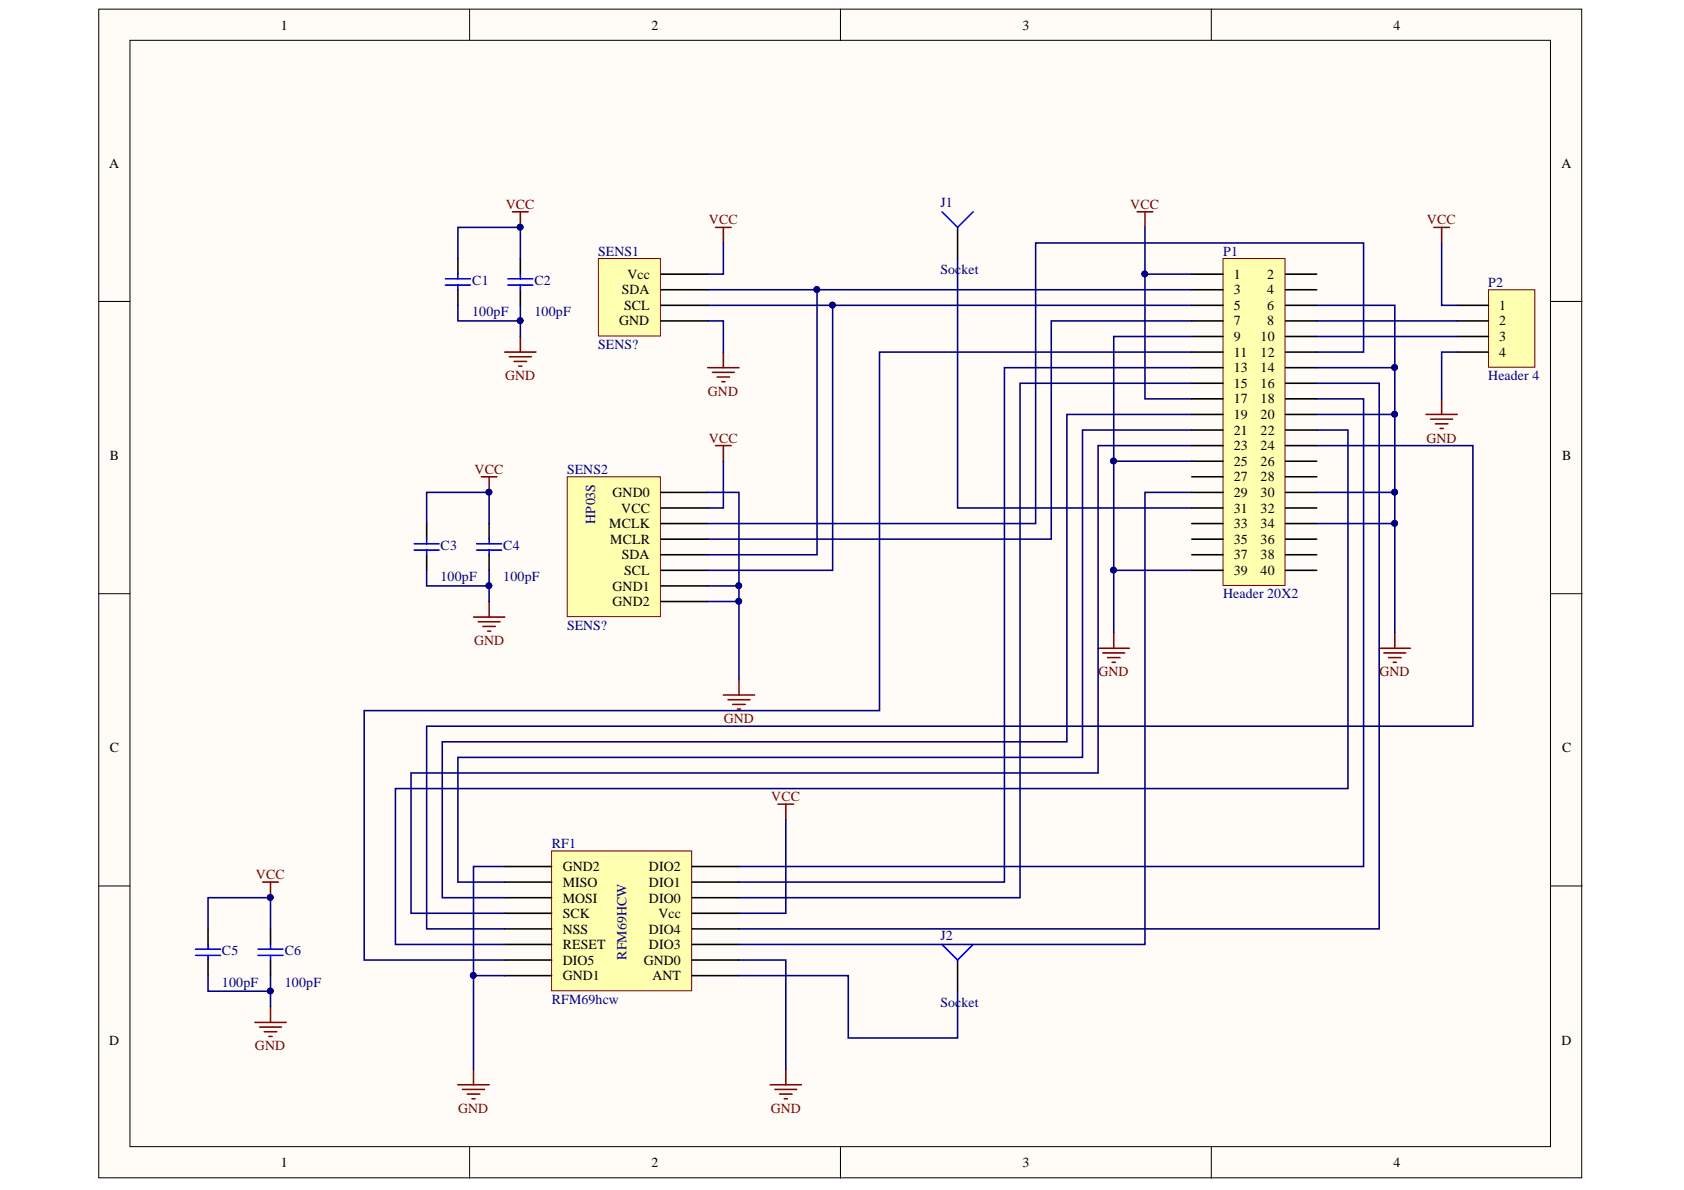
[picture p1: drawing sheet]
<svg xmlns="http://www.w3.org/2000/svg" width="297mm" height="210mm" viewBox="0 0 297 210" stroke-linecap="round" stroke-linejoin="round" font-family="sans-serif">
<g fill="#fffcf8" stroke="#000" stroke-width=".18">
<path d="M17.4 1.6h261.6v206.2h-261.6z"/>
<path d="M22.9 7.1h250.6v195.2h-250.6z"/>
</g>
<path d="M82.8 1.6v5.5M148.2 1.6v5.5M213.7 1.6v5.5M17.4 53.2h5.5M273.6 53.2h5.5M17.4 104.7h5.5M273.6 104.7h5.5M17.4 156.3h5.5M273.6 156.3h5.5M82.8 202.3v5.5M148.2 202.3v5.5M213.7 202.3v5.5" fill="none" stroke="#000" stroke-width=".18"/>
<path d="M215.7 45.6h11v57.7h-11z" fill="#ffffb0" stroke="#800000" stroke-width=".18"/>
<g fill="none" stroke="#000" stroke-width=".28">
<path d="M210.2 48.4h5.5M210.2 51.1h5.5M210.2 53.9h5.5M210.2 56.6h5.5M210.2 59.4h5.5M226.7 48.4h5.6M226.7 51.1h5.6M226.7 53.9h5.6M226.7 56.6h5.6M226.7 59.4h5.6M210.2 62.1h5.5M210.2 64.9h5.5"/>
<path d="M210.2 67.6h5.5M210.2 70.4h5.5M210.2 73.1h5.5M210.2 75.9h5.5M210.2 78.6h5.5M226.7 62.1h5.6M226.7 64.9h5.6M226.7 67.6h5.6M226.7 70.4h5.6M226.7 73.1h5.6M226.7 75.9h5.6M226.7 78.6h5.6"/>
<path d="M210.2 81.4h5.5M210.2 84.1h5.5M210.2 86.9h5.5M210.2 89.6h5.5M210.2 92.4h5.5M210.2 95.1h5.5M210.2 97.9h5.5M226.7 81.4h5.6M226.7 84.1h5.6M226.7 86.9h5.6M226.7 89.6h5.6M226.7 92.4h5.6"/>
<path d="M226.7 95.1h5.6M226.7 97.9h5.6M210.2 100.6h5.5M226.7 100.6h5.6"/>
</g>
<path d="M105.6 45.6h10.9v13.7h-10.9z" fill="#ffffb0" stroke="#800000" stroke-width=".18"/>
<path d="M116.6 51.1h8.2M116.6 53.9h8.2M116.6 56.6h8.2M116.6 48.4h8.2" fill="none" stroke="#000" stroke-width=".28"/>
<path d="M100 84.1h16.5v24.7h-16.5z" fill="#ffffb0" stroke="#800000" stroke-width=".18"/>
<path d="M116.6 97.9h8.2M116.6 95.1h8.2M116.6 92.4h8.2M116.6 89.6h8.2M116.6 86.9h8.2M116.6 100.6h8.2M116.6 103.3h8.2M116.6 106.1h8.2" fill="none" stroke="#000" stroke-width=".28"/>
<path d="M97.3 150.1h24.7v24.7h-24.7z" fill="#ffffb0" stroke="#800000" stroke-width=".18"/>
<g fill="none" stroke="#000" stroke-width=".28">
<path d="M89 152.8h8.3M89 155.6h8.3M89 158.3h8.3M122.1 152.8h8.2M122.1 155.6h8.2M122.1 158.3h8.2M89 161.1h8.3M89 163.8h8.3M89 166.6h8.3M89 169.3h8.3M89 172.1h8.3M122.1 161.1h8.2"/>
<path d="M122.1 163.8h8.2M122.1 166.6h8.2M122.1 169.3h8.2M122.1 172.1h8.2"/>
</g>
<g fill="none" stroke="#800000" stroke-width=".28">
<path d="M200.6 37.4h2.7M202 37.4v2.7M126.2 40.1h2.8M127.6 40.1v2.8M124.8 64.9h5.5M125.7 65.7h3.8M126.2 78.6h2.8M126.5 66.5h2.2M127.3 67.3h.6M127.6 62.1v2.8M127.6 78.6v2.8M130.3 119.8v2.8"/>
<path d="M193.7 114.3h5.5M194.5 115.2h3.9M195.3 116h2.3M196.2 116.8h.5M196.4 111.6v2.7M243.3 114.3h5.5M244.1 115.2h3.9M244.9 116h2.2M245.8 116.8h.5M246 111.6v2.7M127.6 122.6h5.5M128.4 123.4h3.9"/>
<path d="M129.2 124.2h2.2M130.1 125.1h.5M137.2 141.8h2.8M138.6 141.8v2.8M80.8 191.3h5.5M81.6 192.2h3.8M82.4 193h2.2M83.2 193.8h.6M83.5 188.6v2.7M135.9 191.3h5.5M136.7 192.2h3.8M137.5 193h2.2"/>
<path d="M138.3 193.8h.6M138.6 188.6v2.7"/>
</g>
<path d="M262.6 51.1h8.1v13.7h-8.1z" fill="#ffffb0" stroke="#800000" stroke-width=".18"/>
<g fill="none" stroke="#000" stroke-width=".28">
<path d="M80.8 45.6v2.8M80.8 51.1v2.8M91.8 45.6v2.8M91.8 51.1v2.8M168.9 40.1v5.5M257 53.9h5.6M257 56.6h5.6M257 59.4h5.6M257 62.1h5.6M75.3 92.4v2.7M75.3 97.9v2.7M86.3 92.4v2.7"/>
<path d="M86.3 97.9v2.7M36.7 163.8v2.8M36.7 169.3v2.8M47.7 163.8v2.8M47.7 169.3v2.8M168.9 169.3v5.5"/>
</g>
<g fill="none" stroke="#800000" stroke-width=".28">
<path d="M90.4 37.4h2.8M91.8 37.4v2.7M91.8 59.4v2.7M252.9 40.1h2.8M254.3 40.1v2.8M89 62.1h5.5M89.9 62.9h3.8M90.7 63.8h2.2M91.5 64.6h.6M251.5 73.1h5.5M252.4 73.9h3.8M253.2 74.8h2.2"/>
<path d="M254 75.6h.6M254.3 70.4v2.7M84.9 84.1h2.8M86.3 84.1v2.8M83.5 108.8h5.5M84.3 109.7h3.9M85.2 110.5h2.2M86 111.3h.6M86.3 106.1v2.7M46.3 155.6h2.8M47.7 155.6v2.7M47.7 177.6v2.7"/>
<path d="M45 180.3h5.5M45.8 181.2h3.8M46.6 182h2.2M47.4 182.8h.6"/>
</g>
<g fill="none" stroke="#00f" stroke-width=".28">
<path d="M166.2 37.4l2.7 2.7 2.8-2.7M78.6 49.2h4.4M78.6 50.3h4.4M80.8 48.4v.8M80.8 50.3v.8M89.6 49.2h4.4M89.6 50.3h4.4M91.8 48.4v.8M91.8 50.3v.8M73.1 95.9h4.4M73.1 97h4.4M75.3 95.1v.8"/>
<path d="M75.3 97v.9M84.1 95.9h4.4M84.1 97h4.4M86.3 95.1v.8M86.3 97v.9M34.5 167.4h4.4M34.5 168.5h4.4M36.7 166.6v.8M36.7 168.5v.8M45.5 167.4h4.4M45.5 168.5h4.4M47.7 166.6v.8"/>
<path d="M47.7 168.5v.8M166.2 166.6l2.7 2.7 2.8-2.7"/>
</g>
<g fill="none" stroke="#000080" stroke-width=".28">
<path d="M80.8 53.9v2.7h11M80.8 45.6v-5.5h11v5.5M91.8 53.9v5.5M124.8 51.1h85.4M124.8 53.9h85.4M124.8 56.6h2.8v5.5M127.6 42.9v5.5h-2.8M144.1 51.1v46.8h-19.3M146.9 53.9v46.7h-22.1M168.9 45.6v44h41.3M202 40.1v8.3h8.2M202 48.4v22h8.2"/>
<path d="M210.2 59.4h-13.8v22M210.2 56.6h-24.8v38.5h-60.6M232.3 53.9h13.7v11M232.3 56.6h24.7M232.3 59.4h24.7M254.3 42.9v11h2.7M210.2 73.1h-22v57.7h-110.2v27.5h11M210.2 75.9h-19.3v57.7h-110.1v22h8.2M210.2 78.6h-16.5v57.7h-121.2v24.8h16.5M210.2 67.6h-30.3v90.7h-49.6M210.2 64.9h-33v90.7h-46.9M210.2 62.1h-55.1v63.2h-90.9v44h24.8"/>
<path d="M232.3 73.1h13.7v13.8M232.3 64.9h13.7v8.2M232.3 62.1h8.2v-19.2h-57.8v49.5h-57.9M232.3 78.6h27.5v49.5h-184.5v35.7h13.7M232.3 75.9h5.5v63.2h-168.1v27.5h19.3M232.3 70.4h8.2v82.4h-110.2M232.3 67.6h11v96.2h-113M257 62.1h-2.7v8.3M75.3 92.4v-5.5h11v5.5M124.8 86.9h5.5v32.9M127.6 81.4v8.2h-2.8M210.2 81.4h-13.8v19.2"/>
<path d="M210.2 86.9h-8.2v79.7h-71.7M232.3 92.4h13.7v19.2M232.3 86.9h13.7v5.5M75.3 100.6v2.7h11M86.3 100.6v5.5M124.8 103.3h5.5M124.8 106.1h5.5M210.2 100.6h-13.8v11M89 152.8h-5.5v19.3M138.6 144.6v16.5h-8.3M36.7 172.1v2.7h11M36.7 163.8v-5.5h11v5.5"/>
<path d="M47.7 172.1v5.5M89 172.1h-5.5v16.5M130.3 169.3h8.3v19.3M130.3 172.1h19.3v11h19.3v-8.3"/>
</g>
<g fill="#000080" stroke="#000080" stroke-width=".18">
<circle cx="201.9" cy="48.3" r=".51"/>
<circle cx="196.4" cy="100.6" r=".51"/>
<circle cx="196.4" cy="81.3" r=".51"/>
<circle cx="246" cy="92.3" r=".51"/>
<circle cx="246" cy="86.8" r=".51"/>
<circle cx="246" cy="73.1" r=".51"/>
<circle cx="246" cy="64.8" r=".51"/>
<circle cx="144.1" cy="51.1" r=".51"/>
<circle cx="146.8" cy="53.8" r=".51"/>
<circle cx="130.3" cy="106.1" r=".51"/>
<circle cx="130.3" cy="103.3" r=".51"/>
<circle cx="83.5" cy="172" r=".51"/>
<circle cx="91.7" cy="40.1" r=".51"/>
<circle cx="91.7" cy="56.6" r=".51"/>
<circle cx="86.2" cy="86.8" r=".51"/>
<circle cx="86.2" cy="103.3" r=".51"/>
<circle cx="47.7" cy="158.3" r=".51"/>
<circle cx="47.7" cy="174.8" r=".51"/>
</g>
<g font-size="2.4">
<text x="49.5" y="5.2">1</text>
<text x="114.9" y="5.2">2</text>
<text x="180.3" y="5.2">3</text>
<text x="245.8" y="5.2">4</text>
<text x="19.3" y="29.6">A</text>
<text x="275.5" y="29.6">A</text>
<text x="109.7" y="51.9">SDA</text>
<text x="110.7" y="49.2">Vcc</text>
<text x="217.6" y="49.2">1</text>
<text x="217.6" y="51.9">3</text>
<text x="223.5" y="49.2">2</text>
<text x="223.5" y="51.9">4</text>
<text x="109.2" y="57.4">GND</text>
<text x="110.1" y="54.7">SCL</text>
<text x="217.6" y="54.7">5</text>
<text x="217.6" y="57.4">7</text>
<text x="223.5" y="54.7">6</text>
<text x="223.5" y="57.4">8</text>
<text x="264.5" y="54.7">1</text>
<text x="264.5" y="57.4">2</text>
<text x="217.6" y="60.2">9</text>
<text x="217.6" y="63">11</text>
<text x="217.6" y="65.7">13</text>
<text x="222.4" y="60.2">10</text>
<text x="222.4" y="63">12</text>
<text x="222.4" y="65.7">14</text>
<text x="264.5" y="60.2">3</text>
<text x="264.5" y="63">4</text>
<text x="217.6" y="68.5">15</text>
<text x="217.6" y="71.2">17</text>
<text x="222.4" y="68.5">16</text>
<text x="222.4" y="71.2">18</text>
<text x="217.6" y="73.9">19</text>
<text x="217.6" y="76.6">21</text>
<text x="222.4" y="73.9">20</text>
<text x="222.4" y="76.6">22</text>
<text x="19.4" y="81.1">B</text>
<text x="217.6" y="79.4">23</text>
<text x="217.6" y="82.2">25</text>
<text x="222.4" y="79.4">24</text>
<text x="222.4" y="82.2">26</text>
<text x="275.5" y="81.1">B</text>
<text x="108.1" y="87.7">GND0</text>
<text x="217.6" y="84.9">27</text>
<text x="217.6" y="87.7">29</text>
<text x="222.4" y="84.9">28</text>
<text x="222.4" y="87.7">30</text>
<text x="107.5" y="93.2">MCLK</text>
<text x="107.6" y="95.9">MCLR</text>
<text x="109.6" y="90.4">VCC</text>
<text x="217.6" y="90.4">31</text>
<text x="217.6" y="93.2">33</text>
<text x="217.6" y="95.9">35</text>
<text x="222.4" y="90.4">32</text>
<text x="222.4" y="93.2">34</text>
<text x="222.4" y="95.9">36</text>
<text x="109.7" y="98.7">SDA</text>
<text x="110.1" y="101.5">SCL</text>
<text x="217.6" y="98.7">37</text>
<text x="217.6" y="101.5">39</text>
<text x="222.4" y="98.7">38</text>
<text x="222.4" y="101.5">40</text>
<text x="108.1" y="104.2">GND1</text>
<text x="108.1" y="107">GND2</text>
<text x="19.4" y="132.7">C</text>
<text x="275.5" y="132.7">C</text>
<text x="99.3" y="153.6">GND2</text>
<text x="114.5" y="153.6">DIO2</text>
<text x="99.3" y="156.4">MISO</text>
<text x="99.3" y="159.2">MOSI</text>
<text x="99.3" y="161.9">SCK</text>
<text x="114.5" y="156.4">DIO1</text>
<text x="114.5" y="159.2">DIO0</text>
<text x="116.2" y="161.9">Vcc</text>
<text x="99.3" y="164.7">NSS</text>
<text x="99.3" y="167.4">RESET</text>
<text x="114.5" y="164.7">DIO4</text>
<text x="114.5" y="167.4">DIO3</text>
<text x="99.3" y="170.2">DIO5</text>
<text x="99.3" y="172.9">GND1</text>
<text x="113.5" y="170.2">GND0</text>
<text x="115.1" y="172.9">ANT</text>
<text x="19.3" y="184.3">D</text>
<text x="275.5" y="184.3">D</text>
<text x="49.5" y="205.9">1</text>
<text x="114.9" y="205.9">2</text>
<text x="180.3" y="205.9">3</text>
<text x="245.8" y="205.9">4</text>
</g>
<g font-size="2.4" fill="#800000">
<text x="89.2" y="36.8">VCC</text>
<text x="125" y="39.6">VCC</text>
<text x="199.4" y="36.8">VCC</text>
<text x="251.7" y="39.6">VCC</text>
<text x="89.1" y="67">GND</text>
<text x="124.9" y="69.8">GND</text>
<text x="83.7" y="83.6">VCC</text>
<text x="125" y="78.1">VCC</text>
<text x="251.6" y="78.1">GND</text>
<text x="83.6" y="113.8">GND</text>
<text x="193.8" y="119.3">GND</text>
<text x="243.3" y="119.3">GND</text>
<text x="127.7" y="127.6">GND</text>
<text x="136" y="141.3">VCC</text>
<text x="45.1" y="155.1">VCC</text>
<text x="45" y="185.3">GND</text>
<text x="80.8" y="196.3">GND</text>
<text x="136" y="196.3">GND</text>
</g>
<g font-size="2.4" fill="#000080">
<text x="165.9" y="36.6">J1</text>
<text x="105.5" y="45.1">SENS1</text>
<text x="215.8" y="45.1">P1</text>
<text x="83.3" y="50.3">C1</text>
<text x="94.3" y="50.3">C2</text>
<text x="165.9" y="48.4">Socket</text>
<text x="262.5" y="50.6">P2</text>
<text x="83.3" y="55.8">100pF</text>
<text x="94.3" y="55.8">100pF</text>
<text x="105.5" y="61.5">SENS?</text>
<text x="262.5" y="67">Header 4</text>
<text x="100" y="83.6">SENS2</text>
<text x="105" y="92.4" transform="rotate(-90 105 92.4)">HP03S</text>
<text x="77.7" y="97.1">C3</text>
<text x="88.8" y="97.1">C4</text>
<text x="77.7" y="102.6">100pF</text>
<text x="88.8" y="102.6">100pF</text>
<text x="215.8" y="105.5">Header 20X2</text>
<text x="100" y="111.1">SENS?</text>
<text x="97.3" y="149.6">RF1</text>
<text x="165.9" y="165.8">J2</text>
<text x="39.1" y="168.5">C5</text>
<text x="50.2" y="168.5">C6</text>
<text x="110.5" y="169.3" transform="rotate(-90 110.5 169.3)">RFM69HCW</text>
<text x="39.1" y="174.1">100pF</text>
<text x="50.2" y="174.1">100pF</text>
<text x="97.3" y="177">RFM69hcw</text>
<text x="165.9" y="177.6">Socket</text>
</g>
</svg>
